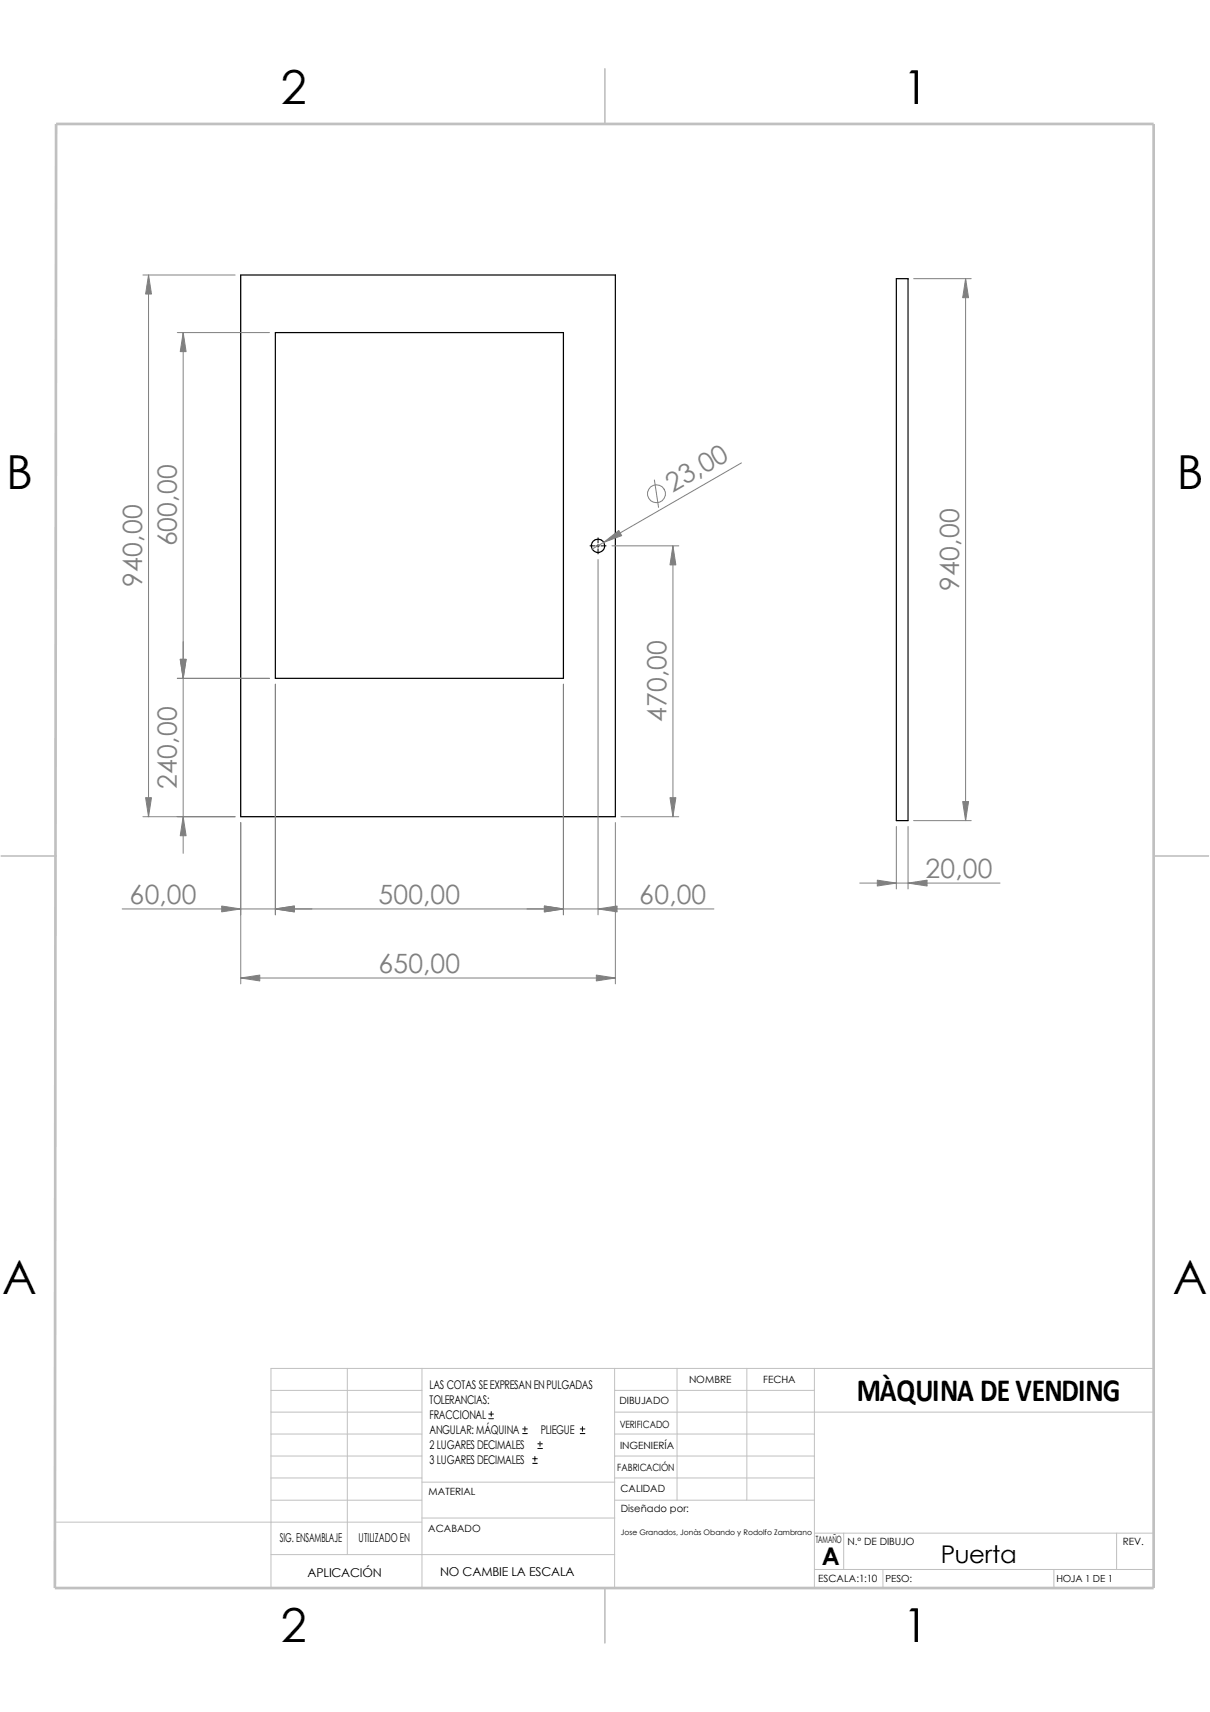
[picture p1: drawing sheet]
<svg xmlns="http://www.w3.org/2000/svg" width="210mm" height="297mm" viewBox="0 0 210 297" stroke-linecap="round" stroke-linejoin="round" font-family="sans-serif">
<g fill="none" stroke="#c0c0c0" stroke-width=".17">
<path d="M60.3 237.4v32.3M73.2 237.4v38.1M106.7 237.4v38.1M117.5 237.4v22.9M129.6 237.4v22.9M141.4 237.4v38.1M200.2 237.4h-153.2v38.1M47 252.6h26.2M47 241.2h26.2M47 245h26.2M47 248.8h26.2M47 256.4h26.2"/>
<path d="M73.2 257.1h33.5M106.7 252.6h34.7M106.7 241.2h34.7M106.7 245h93.5M106.7 248.8h34.7M106.7 256.4h34.7M9.5 264.1h63.7M47 260.3h26.2M47 269.7h59.7M73.2 263.4h33.5M106.7 260.3h34.7M141.4 272.3h58.8"/>
<path d="M141.4 266h58.8M146.4 266v6.3M153.2 272.3v3.2M182.9 272.3v3.2M193.8 266v6.3"/>
</g>
<path d="M105 11.9v9.6M.2 148.5h9.5M200.2 148.5h9.6M105 275.5v9.5" fill="none" stroke="#c0c0c0" stroke-width=".21"/>
<path d="M9.7 21.5h190.5v254h-190.7z" fill="none" stroke="#c0c0c0" stroke-width=".47"/>
<g fill="none" stroke="#000" stroke-width=".21">
<path d="M41.8 47.7h65v94h-65zM47.8 57.7h50v60h-50zM155.6 48.3h2v94.1h-2z"/>
<circle cx="103.8" cy="94.7" r="1.15"/>
</g>
<g fill="none" stroke="#000" stroke-width=".17">
<path d="M102.4 94.7h.9M103.5 94.7h.6M103.8 93.3v.9M103.8 94.4v.6M103.8 95.2v.9M104.3 94.7h.9M84.8 246.1h.8M84.8 245.3h.8M85.3 244.9v.8M90.7 248.7h.8M90.7 247.9h.8M91.1 247.5v.8"/>
<path d="M92.5 253.9h.8M92.5 253.1h.8M92.8 252.7v.8M93.3 251.3h.8M93.3 250.5h.8M93.7 250.1v.8M100.7 248.7h.8M100.7 247.9h.8M101.1 247.5v.8"/>
</g>
<g fill="none" stroke="#808080" stroke-width=".17">
<path d="M24.8 47.7h16M25.8 47.7v94M30.8 57.7h16M31.8 57.7v90.3M158.6 48.3h10M167.6 48.3v94.1M103.8 97.1v61.6M106.2 94.7h11.6M113.6 83.3l.7 4.7M116.8 94.7v47M128.7 80.3l-25.9 14.9M30.8 117.7h16"/>
<path d="M47.8 118.7v40M97.8 118.7v40M21.2 157.7h102.7M24.8 141.7h16M41.8 142.7v28M106.8 142.7v28M107.8 141.7h10M149.2 153.2h24.4M155.6 143.4v10.8M157.6 143.4v10.8M158.6 142.4h10M41.8 169.7h65"/>
<circle cx="113.9" cy="85.7" r="1.55"/>
</g>
<g fill="#808080" stroke="#808080" stroke-width=".17">
<path d="M152.3 152.7l3.3 .5-3.3 .5z"/>
<path d="M157.6 153.2l3.3-.5v1z"/>
<path d="M167.1 139.1h1l-.5 3.3z"/>
<path d="M167.6 48.3l.5 3.3h-1z"/>
<path d="M31.3 114.4h1l-.5 3.3z"/>
<path d="M47.8 157.7l3.3-.5v1z"/>
<path d="M94.5 157.2l3.3 .5-3.3 .5z"/>
<path d="M38.5 157.2l3.3 .5-3.3 .5z"/>
<path d="M31.8 57.7l.5 3.3h-1z"/>
<path d="M103.8 157.7l3.3-.5v1z"/>
<path d="M103.5 169.2l3.3 .5-3.3 .5z"/>
<path d="M41.8 169.7l3.3-.5v1z"/>
<path d="M25.3 138.4h1l-.5 3.3z"/>
<path d="M25.8 47.7l.5 3.3h-1z"/>
<path d="M104.8 94.1l2.6-2.1 .5 .9z"/>
<path d="M31.8 141.7l.5 3.3h-1z"/>
<path d="M116.8 94.7l.5 3.3h-1z"/>
<path d="M116.3 138.4h1l-.5 3.3z"/>
</g>
<g font-size="8.1">
<text x="48.8" y="18.1">2</text>
<text x="156.7" y="18.1">1</text>
<text x="1.1" y="84.8">B</text>
<text x="204.3" y="84.8">B</text>
<text x=".4" y="224.5">A</text>
<text x="203.6" y="224.5">A</text>
<text x="48.8" y="284.8">2</text>
<text x="156.7" y="284.8">1</text>
</g>
<text font-size="5.6" x="148.7" y="243">MÀQUINA DE VENDING</text>
<g font-size="4.6" fill="#808080">
<text x="116.7" y="85.5" transform="rotate(-30 116.7 85.5)">23,00</text>
<text x="30.7" y="94.8" transform="rotate(-90 30.7 94.8)">600,00</text>
<text x="24.7" y="101.8" transform="rotate(-90 24.7 101.8)">940,00</text>
<text x="166.5" y="102.5" transform="rotate(-90 166.5 102.5)">940,00</text>
<text x="115.7" y="125.3" transform="rotate(-90 115.7 125.3)">470,00</text>
<text x="30.7" y="136.8" transform="rotate(-90 30.7 136.8)">240,00</text>
<text x="160.6" y="152.3">20,00</text>
<text x="22.5" y="156.8">60,00</text>
<text x="65.7" y="156.8">500,00</text>
<text x="111" y="156.8">60,00</text>
<text x="65.7" y="168.7">650,00</text>
</g>
<g font-size="4.2">
<text x="142.6" y="271.5">A</text>
<text x="163.3" y="271.2">Puerta</text>
</g>
<g font-size="2.1">
<text x="74.5" y="241">LAS COTAS SE EXPRESAN EN PULGADAS</text>
<text x="74.5" y="243.6">TOLERANCIAS:</text>
<text x="74.5" y="246.2">FRACCIONAL</text>
<text x="74.5" y="248.8">ANGULAR: MÁQUINA</text>
<text x="74.5" y="251.3">2 LUGARES DECIMALES</text>
<text x="93.9" y="248.8">PLIEGUE</text>
<text x="74.5" y="253.9">3 LUGARES DECIMALES</text>
<text x="48.6" y="267.5">SIG. ENSAMBLAJE</text>
<text x="62.2" y="267.5">UTILIZADO EN</text>
<text x="53.4" y="273.6">APLICACIÓN</text>
<text x="76.4" y="273.4">NO CAMBIE LA ESCALA</text>
</g>
<g font-size="1.7">
<text x="119.6" y="239.9">NOMBRE</text>
<text x="132.5" y="239.9">FECHA</text>
<text x="107.5" y="243.6">DIBUJADO</text>
<text x="107.6" y="247.7">VERIFICADO</text>
<text x="107.6" y="251.3">INGENIERÍA</text>
<text x="107.1" y="255.3">FABRICACIÓN</text>
<text x="74.4" y="259.3">MATERIAL</text>
<text x="107.7" y="258.8">CALIDAD</text>
<text x="107.8" y="262.4">Diseñado por:</text>
<text x="74.3" y="265.8">ACABADO</text>
<text x="141.6" y="267.8">TAMAÑO</text>
<text x="147.1" y="268">N.º DE DIBUJO</text>
<text x="194.9" y="268.1">REV.</text>
<text x="142" y="274.5">ESCALA:1:10</text>
<text x="153.7" y="274.5">PESO:</text>
<text x="183.3" y="274.5">HOJA 1 DE 1</text>
</g>
<text font-size="1.3" x="107.8" y="266.2">Jose Granados, Jonàs Obando y Rodolfo Zambrano</text>
</svg>
